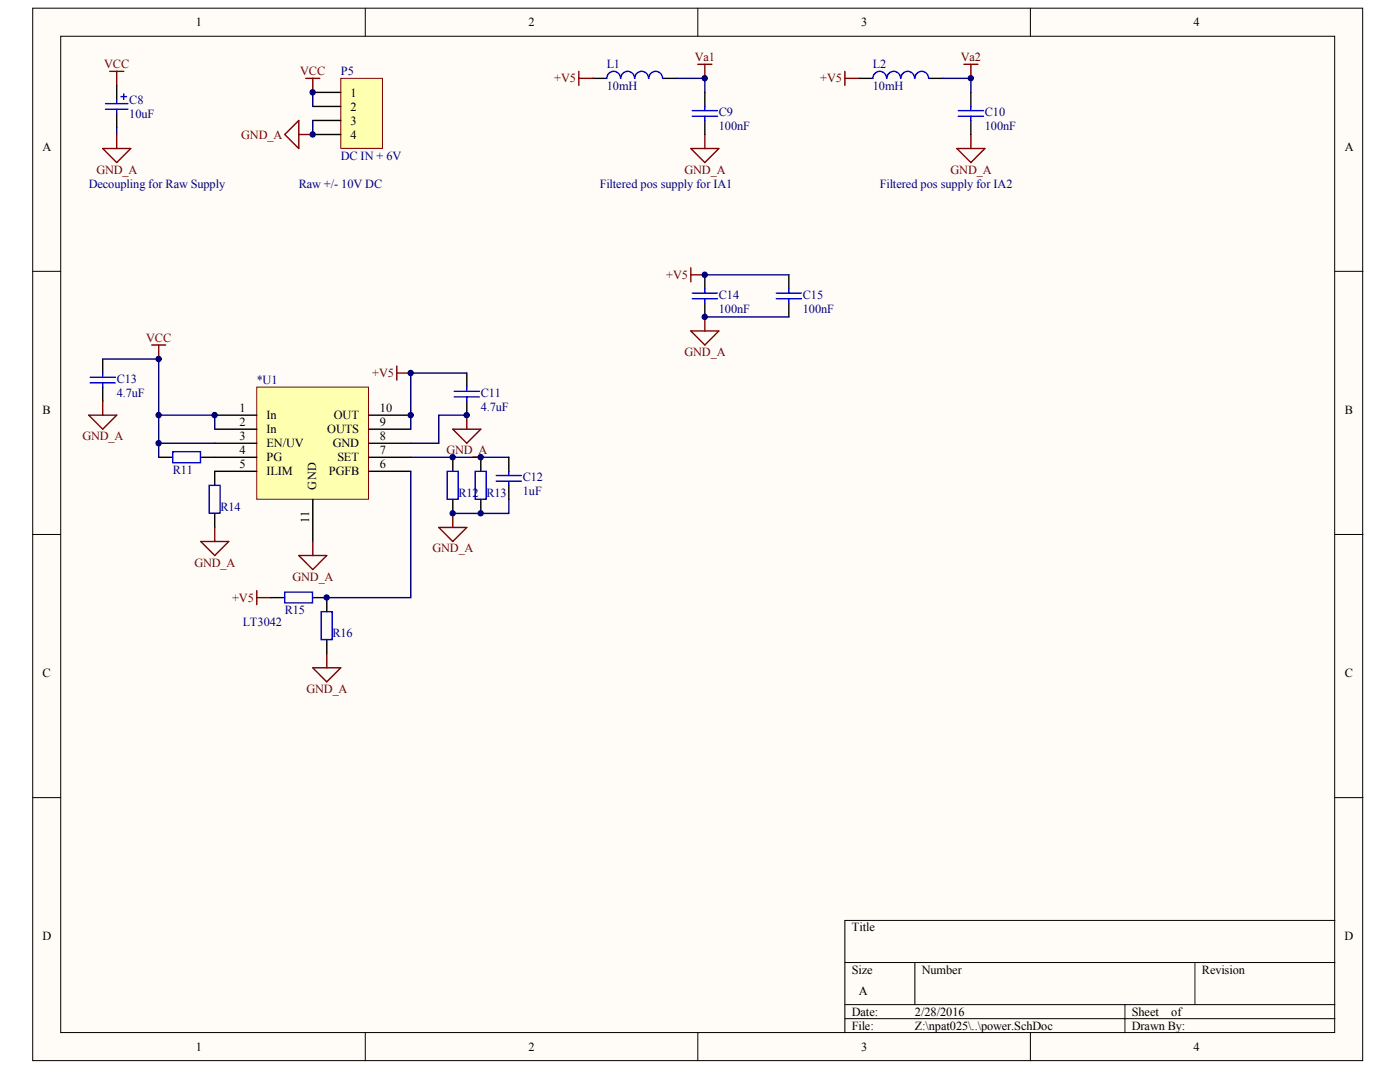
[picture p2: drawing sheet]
<svg xmlns="http://www.w3.org/2000/svg" width="271mm" height="207mm" viewBox="0 0 271 207" stroke-linecap="round" stroke-linejoin="round" font-family="sans-serif">
<g fill="#fffcf8" stroke="#000" stroke-width=".19">
<path d="M6.3 1.6h257.4v203.5h-257.4z"/>
<path d="M11.8 7h246.5v192.6h-246.5z"/>
</g>
<g fill="none" stroke="#000" stroke-width=".19">
<path d="M70.7 1.6v5.4M135 1.6v5.4M199.4 1.6v5.4M6.3 52.5h5.5M258.3 52.5h5.5M6.3 103.3h5.5M258.3 103.3h5.5M6.3 154.2h5.5M258.3 154.2h5.5M258.3 178h-94.8v21.7M70.7 199.7v5.4M135 199.7v5.4"/>
<path d="M163.5 186.1h94.8M163.5 194.2h94.8M163.5 197h94.8M177.1 186.1v8.1M199.4 199.7v5.4M217.7 194.2v5.5M231.2 186.1v8.1"/>
</g>
<path d="M59.2 15.2h2.7M60.5 15.2v2.7" fill="none" stroke="#800000" stroke-width=".27"/>
<path d="M65.9 15.2h8.1v13.5h-8.1z" fill="#ffffb0" stroke="#800000" stroke-width=".19"/>
<path d="M60.5 17.9h5.4M114.7 15.2h2.7M128.3 15.2h2.7M166.2 15.2h2.7M179.8 15.2h2.7M60.5 20.6h5.4M60.5 23.3h5.4M60.5 26h5.4" fill="none" stroke="#000" stroke-width=".27"/>
<g fill="none" stroke="#800000" stroke-width=".27">
<path d="M21.2 13.8h2.7M22.6 13.8v2.7M112 13.8v2.7M112 15.2h2.7M135 12.4h2.8M136.4 12.4v2.8M163.5 15.2h2.7M163.5 13.8v2.7M186.5 12.4h2.7M187.9 12.4v2.8M19.9 28.7h5.4l-2.7 2.7zM22.6 26v2.7"/>
<path d="M57.8 23.3v5.4l-2.7-2.7zM57.8 26h2.7M133.7 28.7h5.4l-2.7 2.7zM136.4 26v2.7M185.2 28.7h5.4l-2.7 2.7zM187.9 26v2.7"/>
</g>
<path d="M131 15.2h5.4v2.7M182.5 15.2h5.4v2.7M22.6 24.6v1.4M60.5 23.3v2.7" fill="none" stroke="#000080" stroke-width=".27"/>
<path d="M120.1 15.1a1.33 1.33 0 0 0-1.3-1.3 1.33 1.33 0 0 0-1.4 1.4M122.8 15.1a1.33 1.33 0 0 0-1.3-1.3 1.33 1.33 0 0 0-1.4 1.4M125.5 15.1a1.33 1.33 0 0 0-1.3-1.3 1.33 1.33 0 0 0-1.3 1.4M128.2 15.1a1.33 1.33 0 0 0-1.3-1.3 1.33 1.33 0 0 0-1.3 1.4M171.6 15.1a1.33 1.33 0 0 0-1.4-1.3 1.33 1.33 0 0 0-1.3 1.4M174.3 15.1a1.33 1.33 0 0 0-1.3-1.3 1.33 1.33 0 0 0-1.4 1.4M177 15.1a1.33 1.33 0 0 0-1.3-1.3 1.33 1.33 0 0 0-1.4 1.4M179.7 15.1a1.33 1.33 0 0 0-1.3-1.3 1.33 1.33 0 0 0-1.3 1.4" fill="none" stroke="#00f" stroke-width=".27"/>
<path d="M49.7 74.8h21.6v21.7h-21.6z" fill="#ffffb0" stroke="#800000" stroke-width=".19"/>
<g fill="none" stroke="#000" stroke-width=".27">
<path d="M22.6 16.5v2.7M136.4 17.9v2.7M187.9 17.9v2.7M22.6 21.9v2.7M136.4 23.3v2.7M187.9 23.3v2.7M136.4 53.1v2.8M136.4 58.6v2.7M152.7 53.1v2.8M152.7 58.6v2.7M19.9 69.4v2.7M19.9 74.8v2.8"/>
<path d="M90.3 72.1v2.7M90.3 77.6v2.7M30.7 88.4h2.7M38.8 88.4h10.9M41.6 80.3h8.1M41.6 83h8.1M41.6 85.7h8.1M41.6 99.3v2.7M49.7 91.1h-8.1v2.7M60.5 96.6v8.1M71.4 80.3h8.1M71.4 83h8.1"/>
<path d="M71.4 85.7h8.1M71.4 88.4h8.1M71.4 91.1h8.1M87.6 88.4v2.7M87.6 96.6v2.7M93 88.4v2.7M93 96.6v2.7M98.5 88.4v2.7M98.5 93.8v2.8M52.4 115.6h2.7M60.5 115.6h2.7v2.7M63.2 123.7v2.7"/>
</g>
<g fill="none" stroke="#00f" stroke-width=".27">
<path d="M22.6 19.2v.8M23.4 18.7h1.1M23.9 18.1v1.1M20.4 20h4.4M20.4 21.1h4.4M22.6 21.1v.8M134 22.5h4.8M134 21.4h4.8M136.4 20.6v.8M136.4 22.5v.8M185.5 22.5h4.8M185.5 21.4h4.8"/>
<path d="M187.9 20.6v.8M187.9 22.5v.8M134 57.8h4.8M134 56.7h4.8M136.4 55.9v.8M136.4 57.8v.8M150.2 57.8h4.9M150.2 56.7h4.9M152.7 55.9v.8M152.7 57.8v.8M17.4 74h4.9M17.4 73h4.9"/>
<path d="M19.9 72.1v.9M19.9 74v.8M87.9 76.7h4.9M87.9 75.7h4.9M90.3 74.8v.9M90.3 76.7v.9M33.4 87.3h5.4v2.2h-5.4zM40.5 93.8h2.1v5.4h-2.1zM86.5 91.1h2.2v5.4h-2.2zM92 91.1h2.1v5.4h-2.1zM96 93h4.9M96 91.9h4.9"/>
<path d="M98.5 91.1v.8M98.5 93v.8M55.1 114.5h5.4v2.1h-5.4zM62.2 118.3h2.1v5.4h-2.1z"/>
</g>
<path d="M60.5 17.9v2.7M136.4 53.1h16.3M19.9 69.4h10.8v10.9M90.3 72.1h-10.8v10.9M136.4 61.3h16.3M41.6 85.7h-10.9v2.7M41.6 83v-2.7h-10.9v5.4M79.5 91.1v24.5h-16.3M79.5 88.4h19M90.3 80.3h-5.4v5.4h-5.4M98.5 96.6v2.7h-10.9" fill="none" stroke="#000080" stroke-width=".27"/>
<g fill="none" stroke="#800000" stroke-width=".27">
<path d="M133.7 51.8v2.7M133.7 53.1h2.7M19.9 77.6v2.7M29.4 66.7h2.7M30.7 66.7v2.7M76.8 70.8v2.7M76.8 72.1h2.7M133.7 64h5.4l-2.7 2.7zM136.4 61.3v2.7M17.2 80.3h5.4l-2.7 2.7zM87.6 99.3v2.7M87.6 83h5.4l-2.7 2.7z"/>
<path d="M90.3 80.3v2.7M38.8 104.7h5.5l-2.7 2.7zM41.6 102v2.7M49.7 114.2v2.7M49.7 115.6h2.7M57.8 107.4h5.4l-2.7 2.7zM60.5 104.7v2.7M84.9 102h5.4l-2.7 2.7zM60.5 129.1h5.4l-2.7 2.7zM63.2 126.4v2.7"/>
</g>
<g fill="#000080" stroke="#000080" stroke-width=".19">
<circle cx="30.7" cy="85.7" r=".52"/>
<circle cx="30.7" cy="80.3" r=".52"/>
<circle cx="30.7" cy="69.4" r=".52"/>
<circle cx="41.5" cy="80.3" r=".52"/>
<circle cx="60.5" cy="26" r=".52"/>
<circle cx="60.5" cy="17.9" r=".52"/>
<circle cx="63.2" cy="115.5" r=".52"/>
<circle cx="79.5" cy="80.3" r=".52"/>
<circle cx="79.5" cy="72.1" r=".52"/>
<circle cx="87.6" cy="99.2" r=".52"/>
<circle cx="87.6" cy="88.4" r=".52"/>
<circle cx="90.3" cy="80.3" r=".52"/>
<circle cx="93" cy="99.2" r=".52"/>
<circle cx="93" cy="88.4" r=".52"/>
<circle cx="136.4" cy="61.3" r=".52"/>
<circle cx="136.4" cy="53.1" r=".52"/>
<circle cx="136.4" cy="15.1" r=".52"/>
<circle cx="187.9" cy="15.1" r=".52"/>
</g>
<g font-size="2.4">
<text x="37.9" y="5.1">1</text>
<text x="102.3" y="5.1">2</text>
<text x="166.6" y="5.1">3</text>
<text x="231" y="5.1">4</text>
<text x="67.8" y="18.7">1</text>
<text x="67.8" y="21.4">2</text>
<text x="8.2" y="29.1">A</text>
<text x="67.8" y="24.1">3</text>
<text x="67.8" y="26.8">4</text>
<text x="260.2" y="29.1">A</text>
<text x="8.3" y="80">B</text>
<text x="46.3" y="79.7">1</text>
<text x="46.3" y="82.4">2</text>
<text x="51.6" y="81.1">In</text>
<text x="51.6" y="83.8">In</text>
<text x="63.3" y="83.8">OUTS</text>
<text x="64.6" y="81.1">OUT</text>
<text x="73.5" y="79.7">10</text>
<text x="73.5" y="82.4">9</text>
<text x="260.3" y="80">B</text>
<text x="46.3" y="85.1">3</text>
<text x="46.3" y="87.9">4</text>
<text x="51.6" y="86.5">EN/UV</text>
<text x="51.6" y="89.2">PG</text>
<text x="64.4" y="86.5">GND</text>
<text x="65.3" y="89.2">SET</text>
<text x="73.5" y="85.1">8</text>
<text x="73.5" y="87.9">7</text>
<text x="46.3" y="90.6">5</text>
<text x="51.6" y="91.9">ILIM</text>
<text x="61.2" y="94.7" transform="rotate(-90 61.2 94.7)">GND</text>
<text x="63.6" y="91.9">PGFB</text>
<text x="73.5" y="90.6">6</text>
<text x="59.8" y="101.2" transform="rotate(-90 59.8 101.2)">11</text>
<text x="8.3" y="130.9">C</text>
<text x="260.3" y="130.9">C</text>
<text x="8.2" y="181.8">D</text>
<text x="164.9" y="180.1">Title</text>
<text x="260.2" y="181.8">D</text>
<text x="164.9" y="188.2">Size</text>
<text x="178.4" y="188.2">Number</text>
<text x="232.6" y="188.2">Revision</text>
<text x="164.9" y="196.4">Date:</text>
<text x="166.2" y="192.3">A</text>
<text x="177.1" y="196.4">2/28/2016</text>
<text x="219.1" y="196.4">Sheet</text>
<text x="226.7" y="196.4">of</text>
<text x="37.9" y="203.2">1</text>
<text x="102.3" y="203.2">2</text>
<text x="164.9" y="199.1">File:</text>
<text x="166.6" y="203.2">3</text>
<text x="177.1" y="199.1">Z:\npat025\..\power.SchDoc</text>
<text x="219.1" y="199.1">Drawn By:</text>
<text x="231" y="203.2">4</text>
</g>
<g font-size="2.4" fill="#800000">
<text x="134.5" y="11.9">Va1</text>
<text x="185.9" y="11.9">Va2</text>
<text x="20.2" y="13.2">VCC</text>
<text x="58.1" y="14.6">VCC</text>
<text x="107.2" y="15.9">+V5</text>
<text x="158.7" y="15.9">+V5</text>
<text x="46.7" y="26.8">GND_A</text>
<text x="18.7" y="33.6">GND_A</text>
<text x="132.5" y="33.6">GND_A</text>
<text x="184" y="33.6">GND_A</text>
<text x="128.9" y="53.9">+V5</text>
<text x="28.3" y="66.2">VCC</text>
<text x="132.5" y="68.8">GND_A</text>
<text x="72" y="72.9">+V5</text>
<text x="16" y="85.1">GND_A</text>
<text x="86.4" y="87.8">GND_A</text>
<text x="83.7" y="106.8">GND_A</text>
<text x="37.6" y="109.5">GND_A</text>
<text x="56.6" y="112.3">GND_A</text>
<text x="44.9" y="116.4">+V5</text>
<text x="59.3" y="134">GND_A</text>
</g>
<g font-size="2.4" fill="#000080">
<text x="65.9" y="14.6">P5</text>
<text x="117.4" y="17.3">10mH</text>
<text x="117.4" y="13.2">L1</text>
<text x="168.9" y="17.3">10mH</text>
<text x="168.9" y="13.2">L2</text>
<text x="25" y="20">C8</text>
<text x="25" y="22.7">10uF</text>
<text x="139.1" y="22.5">C9</text>
<text x="190.6" y="22.5">C10</text>
<text x="139.1" y="25.2">100nF</text>
<text x="190.6" y="25.2">100nF</text>
<text x="65.9" y="30.9">DC IN + 6V</text>
<text x="17.2" y="36.3">Decoupling for Raw Supply</text>
<text x="57.8" y="36.3">Raw +/- 10V DC</text>
<text x="116.1" y="36.3">Filtered pos supply for IA1</text>
<text x="170.3" y="36.3">Filtered pos supply for IA2</text>
<text x="139.1" y="57.7">C14</text>
<text x="155.4" y="57.7">C15</text>
<text x="139.1" y="60.5">100nF</text>
<text x="155.4" y="60.5">100nF</text>
<text x="22.6" y="74">C13</text>
<text x="22.6" y="76.7">4.7uF</text>
<text x="49.7" y="74.3">*U1</text>
<text x="93" y="76.7">C11</text>
<text x="93" y="79.4">4.7uF</text>
<text x="33.4" y="91.7">R11</text>
<text x="88.7" y="96">R12</text>
<text x="94.1" y="96">R13</text>
<text x="101.2" y="93">C12</text>
<text x="101.2" y="95.7">1uF</text>
<text x="42.6" y="98.7">R14</text>
<text x="55.1" y="118.8">R15</text>
<text x="47" y="121">LT3042</text>
<text x="64.3" y="123.1">R16</text>
</g>
</svg>
